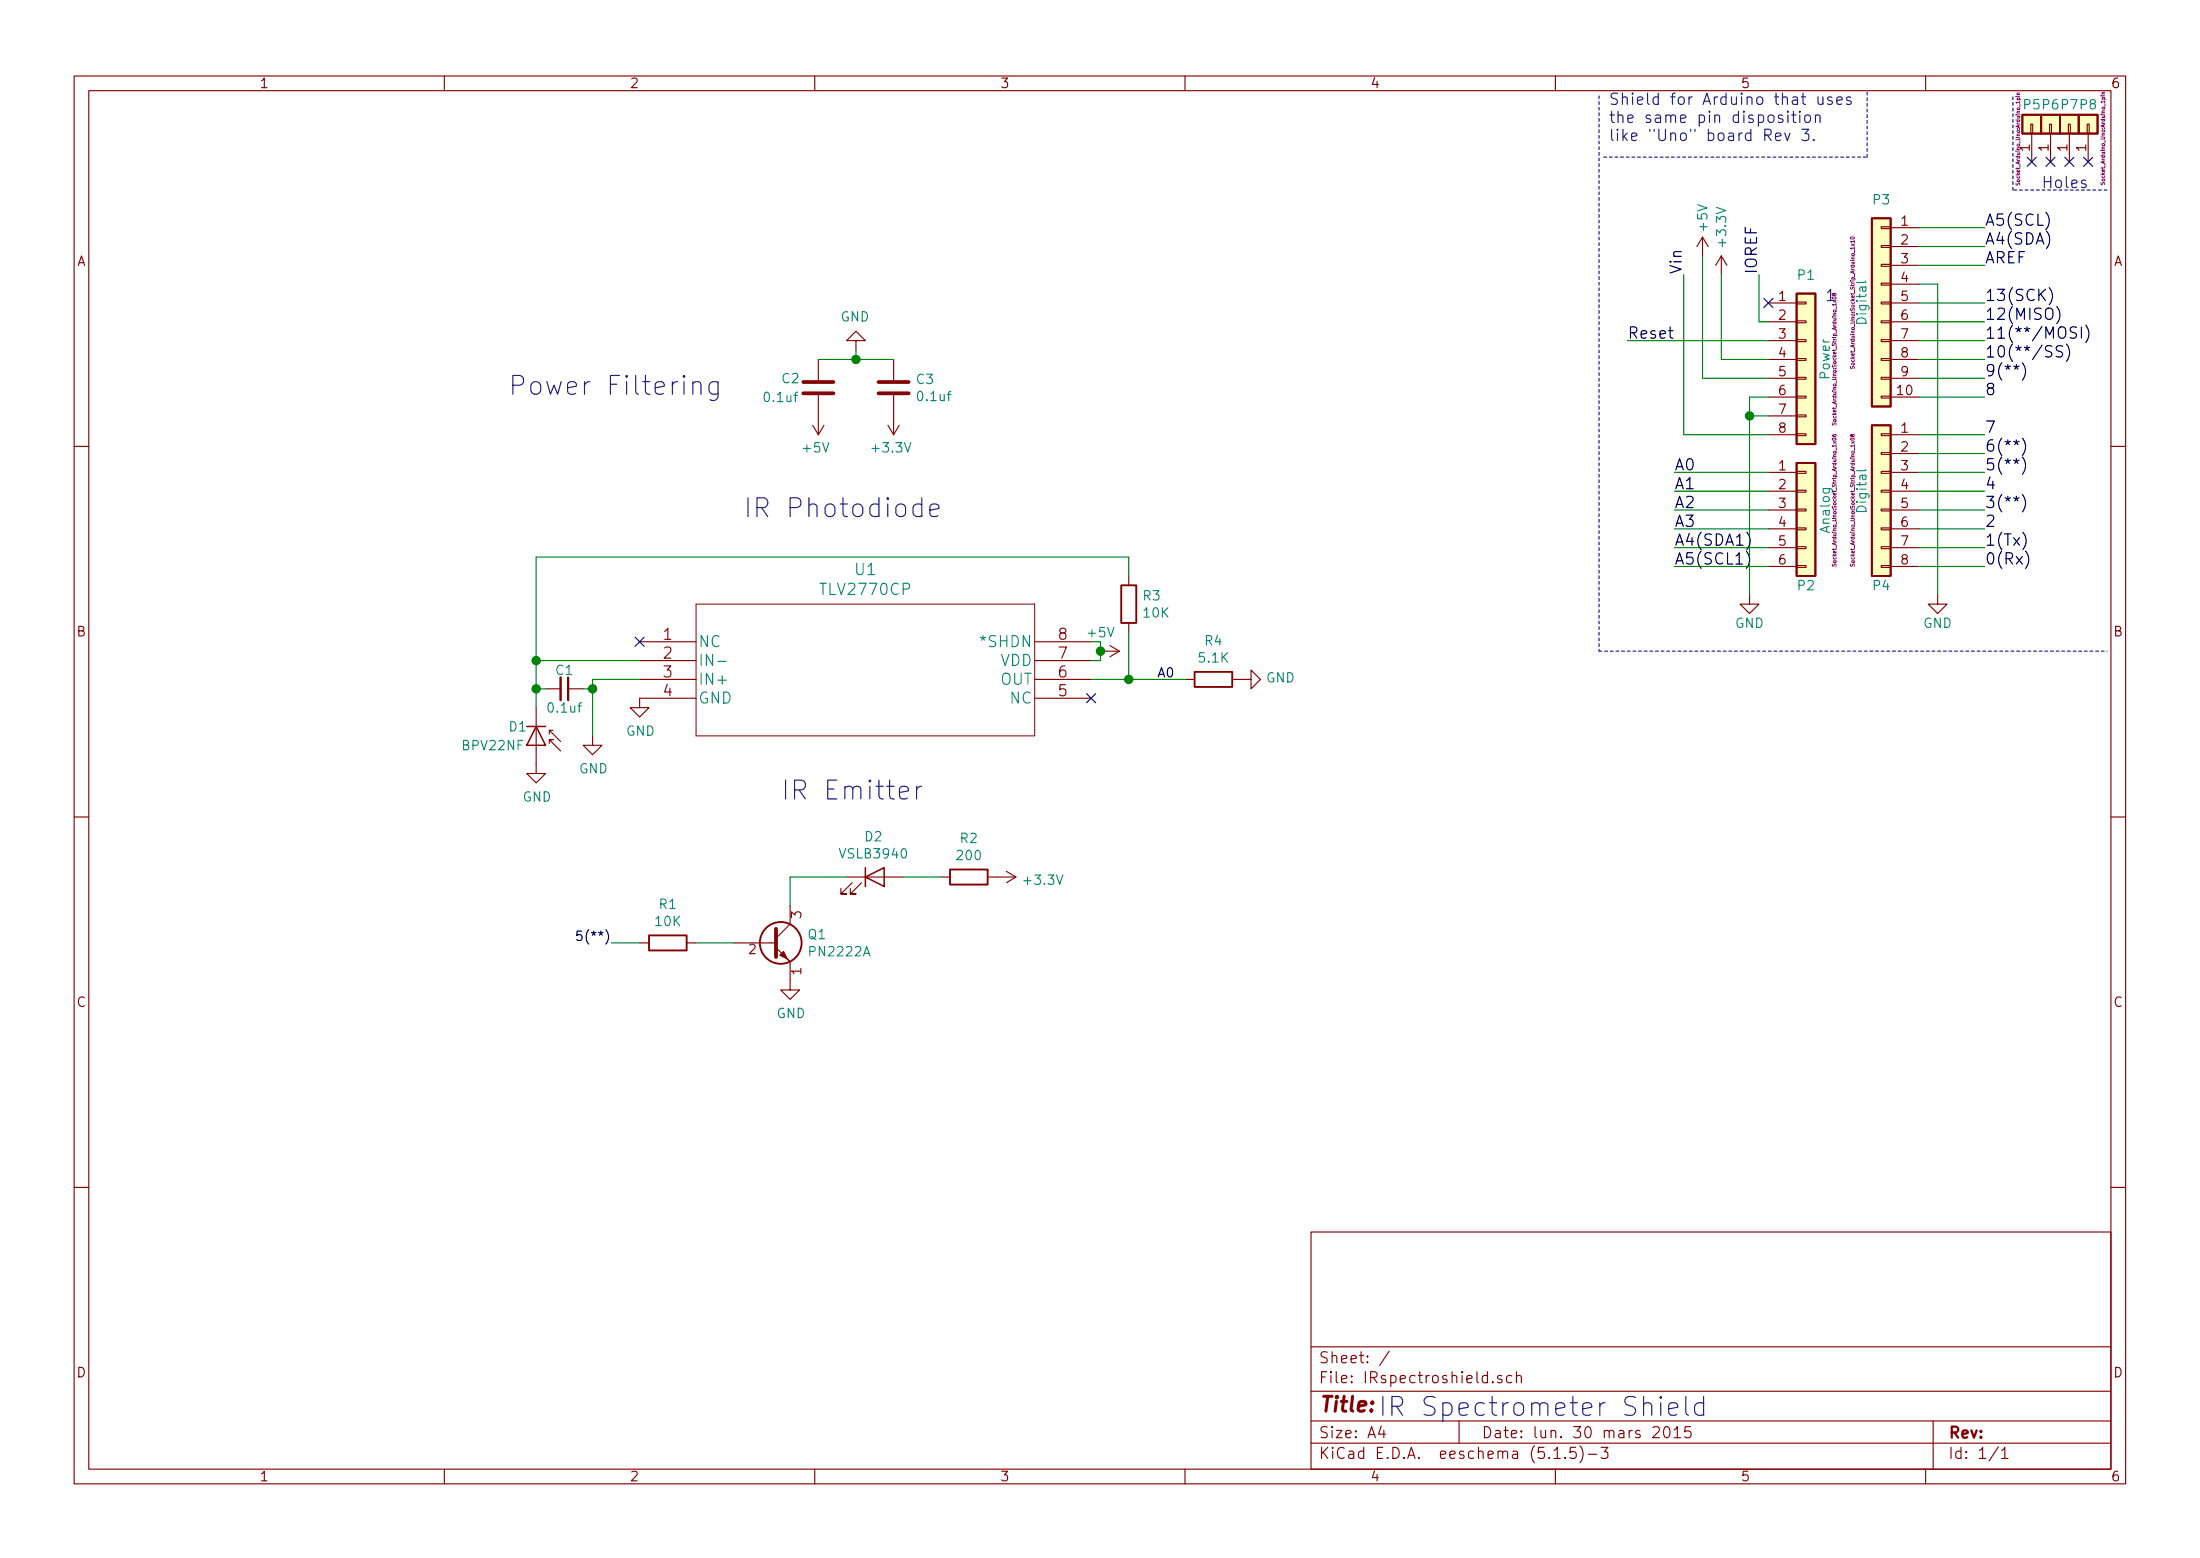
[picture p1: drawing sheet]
EESchema Schematic File Version 4
EELAYER 30 0
EELAYER END
$Descr A4 11693 8268
encoding utf-8
Sheet 1 1
Title ""
Date "lun. 30 mars 2015"
Rev ""
Comp ""
Comment1 ""
Comment2 ""
Comment3 ""
Comment4 ""
$EndDescr
Text Label 8950 1450 1    60   ~ 0
Vin
Text Label 9350 1450 1    60   ~ 0
IOREF
Text Label 8900 2500 0    60   ~ 0
A0
Text Label 8900 2600 0    60   ~ 0
A1
Text Label 8900 2700 0    60   ~ 0
A2
Text Label 8900 2800 0    60   ~ 0
A3
Text Label 8900 2900 0    60   ~ 0
A4(SDA1)
Text Label 8900 3000 0    60   ~ 0
A5(SCL1)
Text Label 10550 3000 0    60   ~ 0
0(Rx)
Text Label 10550 2800 0    60   ~ 0
2
Text Label 10550 2900 0    60   ~ 0
1(Tx)
Text Label 10550 2700 0    60   ~ 0
3(**)
Text Label 10550 2600 0    60   ~ 0
4
Text Label 10550 2500 0    60   ~ 0
5(**)
Text Label 10550 2400 0    60   ~ 0
6(**)
Text Label 10550 2300 0    60   ~ 0
7
Text Label 10550 2100 0    60   ~ 0
8
Text Label 10550 2000 0    60   ~ 0
9(**)
Text Label 10550 1900 0    60   ~ 0
10(**/SS)
Text Label 10550 1800 0    60   ~ 0
11(**/MOSI)
Text Label 10550 1700 0    60   ~ 0
12(MISO)
Text Label 10550 1600 0    60   ~ 0
13(SCK)
Text Label 10550 1400 0    60   ~ 0
AREF
NoConn ~ 9400 1600
Text Label 10550 1300 0    60   ~ 0
A4(SDA)
Text Label 10550 1200 0    60   ~ 0
A5(SCL)
Text Notes 10850 1000 0    60   ~ 0
Holes
Text Notes 8550 750  0    60   ~ 0
Shield for Arduino that uses\nthe same pin disposition\nlike "Uno" board Rev 3.
$Comp
L Connector_Generic:Conn_01x08 P1
U 1 1
P 9600 1900
F 0 "P1" H 9600 2350 50  0000 C CNN
F 1 "Power" V 9700 1900 50  0000 C CNN
F 2 "Socket_Arduino_Uno:Socket_Strip_Arduino_1x08" V 9750 1900 20  0000 C CNN
F 3 "" H 9600 1900 50  0000 C CNN
	1    9600 1900
	1    0    0    -1  
$EndComp
Text Label 8650 1800 0    60   ~ 0
Reset
$Comp
L power:+3.3V #PWR01
U 1 1
P 9150 1450
F 0 "#PWR01" H 9150 1300 50  0001 C CNN
F 1 "+3.3V" V 9150 1700 50  0000 C CNN
F 2 "" H 9150 1450 50  0000 C CNN
F 3 "" H 9150 1450 50  0000 C CNN
	1    9150 1450
	1    0    0    -1  
$EndComp
$Comp
L power:+5V #PWR02
U 1 1
P 9050 1350
F 0 "#PWR02" H 9050 1200 50  0001 C CNN
F 1 "+5V" V 9050 1550 50  0000 C CNN
F 2 "" H 9050 1350 50  0000 C CNN
F 3 "" H 9050 1350 50  0000 C CNN
	1    9050 1350
	1    0    0    -1  
$EndComp
$Comp
L power:GND #PWR03
U 1 1
P 9300 3150
F 0 "#PWR03" H 9300 2900 50  0001 C CNN
F 1 "GND" H 9300 3000 50  0000 C CNN
F 2 "" H 9300 3150 50  0000 C CNN
F 3 "" H 9300 3150 50  0000 C CNN
	1    9300 3150
	1    0    0    -1  
$EndComp
$Comp
L power:GND #PWR04
U 1 1
P 10300 3150
F 0 "#PWR04" H 10300 2900 50  0001 C CNN
F 1 "GND" H 10300 3000 50  0000 C CNN
F 2 "" H 10300 3150 50  0000 C CNN
F 3 "" H 10300 3150 50  0000 C CNN
	1    10300 3150
	1    0    0    -1  
$EndComp
$Comp
L Connector_Generic:Conn_01x06 P2
U 1 1
P 9600 2700
F 0 "P2" H 9600 2300 50  0000 C CNN
F 1 "Analog" V 9700 2700 50  0000 C CNN
F 2 "Socket_Arduino_Uno:Socket_Strip_Arduino_1x06" V 9750 2750 20  0000 C CNN
F 3 "" H 9600 2700 50  0000 C CNN
	1    9600 2700
	1    0    0    -1  
$EndComp
$Comp
L Connector_Generic:Conn_01x01 P5
U 1 1
P 10800 650
F 0 "P5" V 10900 650 50  0000 C CNN
F 1 "CONN_01X01" V 10900 650 50  0001 C CNN
F 2 "Socket_Arduino_Uno:Arduino_1pin" H 10721 724 20  0000 C CNN
F 3 "" H 10800 650 50  0000 C CNN
	1    10800 650 
	0    -1   -1   0   
$EndComp
$Comp
L Connector_Generic:Conn_01x01 P6
U 1 1
P 10900 650
F 0 "P6" V 11000 650 50  0000 C CNN
F 1 "CONN_01X01" V 11000 650 50  0001 C CNN
F 2 "Socket_Arduino_Uno:Arduino_1pin" H 10900 650 20  0001 C CNN
F 3 "" H 10900 650 50  0000 C CNN
	1    10900 650 
	0    -1   -1   0   
$EndComp
$Comp
L Connector_Generic:Conn_01x01 P7
U 1 1
P 11000 650
F 0 "P7" V 11100 650 50  0000 C CNN
F 1 "CONN_01X01" V 11100 650 50  0001 C CNN
F 2 "Socket_Arduino_Uno:Arduino_1pin" V 11000 650 20  0001 C CNN
F 3 "" H 11000 650 50  0000 C CNN
	1    11000 650 
	0    -1   -1   0   
$EndComp
$Comp
L Connector_Generic:Conn_01x01 P8
U 1 1
P 11100 650
F 0 "P8" V 11200 650 50  0000 C CNN
F 1 "CONN_01X01" V 11200 650 50  0001 C CNN
F 2 "Socket_Arduino_Uno:Arduino_1pin" H 11024 572 20  0000 C CNN
F 3 "" H 11100 650 50  0000 C CNN
	1    11100 650 
	0    -1   -1   0   
$EndComp
NoConn ~ 10800 850 
NoConn ~ 10900 850 
NoConn ~ 11000 850 
NoConn ~ 11100 850 
$Comp
L Connector_Generic:Conn_01x08 P4
U 1 1
P 10000 2600
F 0 "P4" H 10000 2100 50  0000 C CNN
F 1 "Digital" V 10100 2600 50  0000 C CNN
F 2 "Socket_Arduino_Uno:Socket_Strip_Arduino_1x08" V 10150 2550 20  0000 C CNN
F 3 "" H 10000 2600 50  0000 C CNN
	1    10000 2600
	-1   0    0    -1  
$EndComp
Wire Notes Line
	8525 825  9925 825 
Wire Notes Line
	9925 825  9925 475 
Wire Wire Line
	9350 1450 9350 1700
Wire Wire Line
	9350 1700 9400 1700
Wire Wire Line
	9400 1900 9150 1900
Wire Wire Line
	9400 2000 9050 2000
Wire Wire Line
	9400 2300 8950 2300
Wire Wire Line
	9400 2100 9300 2100
Wire Wire Line
	9400 2200 9300 2200
Connection ~ 9300 2200
Wire Wire Line
	8950 2300 8950 1450
Wire Wire Line
	9050 2000 9050 1350
Wire Wire Line
	9150 1900 9150 1450
Wire Wire Line
	9400 2500 8900 2500
Wire Wire Line
	9400 2600 8900 2600
Wire Wire Line
	9400 2700 8900 2700
Wire Wire Line
	9400 2800 8900 2800
Wire Wire Line
	9400 2900 8900 2900
Wire Wire Line
	9400 3000 8900 3000
$Comp
L Connector_Generic:Conn_01x10 P3
U 1 1
P 10000 1600
F 0 "P3" H 10000 2150 50  0000 C CNN
F 1 "Digital" V 10100 1600 50  0000 C CNN
F 2 "Socket_Arduino_Uno:Socket_Strip_Arduino_1x10" V 10150 1600 20  0000 C CNN
F 3 "" H 10000 1600 50  0000 C CNN
	1    10000 1600
	-1   0    0    -1  
$EndComp
Wire Wire Line
	10200 2100 10550 2100
Wire Wire Line
	10200 2000 10550 2000
Wire Wire Line
	10200 1900 10550 1900
Wire Wire Line
	10200 1800 10550 1800
Wire Wire Line
	10200 1700 10550 1700
Wire Wire Line
	10200 1600 10550 1600
Wire Wire Line
	10200 1400 10550 1400
Wire Wire Line
	10200 1300 10550 1300
Wire Wire Line
	10200 1200 10550 1200
Wire Wire Line
	10200 3000 10550 3000
Wire Wire Line
	10200 2900 10550 2900
Wire Wire Line
	10200 2800 10550 2800
Wire Wire Line
	10200 2700 10550 2700
Wire Wire Line
	10200 2600 10550 2600
Wire Wire Line
	10200 2500 10550 2500
Wire Wire Line
	10200 2400 10550 2400
Wire Wire Line
	10200 2300 10550 2300
Wire Wire Line
	10200 1500 10300 1500
Wire Wire Line
	10300 1500 10300 3150
Wire Wire Line
	9300 2100 9300 2200
Wire Wire Line
	9300 2200 9300 3150
Wire Notes Line
	8500 500  8500 3450
Wire Notes Line
	8500 3450 11200 3450
Wire Wire Line
	9400 1800 8650 1800
Text Notes 9700 1600 0    60   ~ 0
1
Wire Notes Line
	11200 1000 10700 1000
Wire Notes Line
	10700 1000 10700 500 
$Comp
L 2021-12-27_20-32-17:TLV2770CP U1
U 1 1
P 3400 3400
F 0 "U1" H 4600 3787 60  0000 C CNN
F 1 "TLV2770CP" H 4600 3681 60  0000 C CNN
F 2 "Package_DIP:DIP-8_W7.62mm" H 4600 3640 60  0001 C CNN
F 3 "" H 3400 3400 60  0000 C CNN
	1    3400 3400
	1    0    0    -1  
$EndComp
$Comp
L Transistor_BJT:PN2222A Q1
U 1 1
P 4100 5000
F 0 "Q1" H 4290 5046 50  0000 L CNN
F 1 "PN2222A" H 4290 4955 50  0000 L CNN
F 2 "Package_TO_SOT_THT:TO-92_Inline" H 4300 4925 50  0001 L CIN
F 3 "http://www.fairchildsemi.com/ds/PN/PN2222A.pdf" H 4100 5000 50  0001 L CNN
	1    4100 5000
	1    0    0    -1  
$EndComp
$Comp
L Device:R R3
U 1 1
P 6000 3200
F 0 "R3" H 6070 3246 50  0000 L CNN
F 1 "10K" H 6070 3155 50  0000 L CNN
F 2 "Resistor_THT:R_Axial_DIN0204_L3.6mm_D1.6mm_P5.08mm_Horizontal" V 5930 3200 50  0001 C CNN
F 3 "~" H 6000 3200 50  0001 C CNN
	1    6000 3200
	1    0    0    -1  
$EndComp
$Comp
L Device:R R2
U 1 1
P 5150 4650
F 0 "R2" V 4943 4650 50  0000 C CNN
F 1 "200" V 5034 4650 50  0000 C CNN
F 2 "Resistor_THT:R_Axial_DIN0204_L3.6mm_D1.6mm_P5.08mm_Horizontal" V 5080 4650 50  0001 C CNN
F 3 "~" H 5150 4650 50  0001 C CNN
	1    5150 4650
	0    1    1    0   
$EndComp
$Comp
L Device:R R4
U 1 1
P 6450 3600
F 0 "R4" V 6243 3600 50  0000 C CNN
F 1 "5.1K" V 6334 3600 50  0000 C CNN
F 2 "Resistor_THT:R_Axial_DIN0204_L3.6mm_D1.6mm_P5.08mm_Horizontal" V 6380 3600 50  0001 C CNN
F 3 "~" H 6450 3600 50  0001 C CNN
	1    6450 3600
	0    1    1    0   
$EndComp
$Comp
L Device:R R1
U 1 1
P 3550 5000
F 0 "R1" V 3343 5000 50  0000 C CNN
F 1 "10K" V 3434 5000 50  0000 C CNN
F 2 "Resistor_THT:R_Axial_DIN0204_L3.6mm_D1.6mm_P5.08mm_Horizontal" V 3480 5000 50  0001 C CNN
F 3 "~" H 3550 5000 50  0001 C CNN
	1    3550 5000
	0    1    1    0   
$EndComp
$Comp
L Device:D_Photo D1
U 1 1
P 2850 3950
F 0 "D1" V 2750 3800 50  0000 L CNN
F 1 "BPV22NF" V 2850 3550 50  0000 L CNN
F 2 "Connector_PinHeader_1.27mm:PinHeader_1x02_P1.27mm_Vertical" H 2800 3950 50  0001 C CNN
F 3 "~" H 2800 3950 50  0001 C CNN
	1    2850 3950
	0    1    1    0   
$EndComp
$Comp
L Device:LED D2
U 1 1
P 4650 4650
F 0 "D2" H 4643 4866 50  0000 C CNN
F 1 "VSLB3940" H 4643 4775 50  0000 C CNN
F 2 "LED_THT:LED_D1.8mm_W1.8mm_H2.4mm_Horizontal_O3.81mm_Z1.6mm" H 4650 4650 50  0001 C CNN
F 3 "~" H 4650 4650 50  0001 C CNN
	1    4650 4650
	1    0    0    -1  
$EndComp
$Comp
L Device:C C2
U 1 1
P 4350 2050
F 0 "C2" H 4150 2100 50  0000 L CNN
F 1 "0.1uf" H 4050 2000 50  0000 L CNN
F 2 "Capacitor_THT:C_Disc_D3.0mm_W1.6mm_P2.50mm" H 4388 1900 50  0001 C CNN
F 3 "~" H 4350 2050 50  0001 C CNN
	1    4350 2050
	1    0    0    -1  
$EndComp
Wire Wire Line
	3400 3500 2850 3500
Wire Wire Line
	2850 3500 2850 3650
$Comp
L power:GND #PWR0101
U 1 1
P 3150 3900
F 0 "#PWR0101" H 3150 3650 50  0001 C CNN
F 1 "GND" H 3155 3727 50  0000 C CNN
F 2 "" H 3150 3900 50  0001 C CNN
F 3 "" H 3150 3900 50  0001 C CNN
	1    3150 3900
	1    0    0    -1  
$EndComp
$Comp
L power:GND #PWR0102
U 1 1
P 2850 4050
F 0 "#PWR0102" H 2850 3800 50  0001 C CNN
F 1 "GND" H 2855 3877 50  0000 C CNN
F 2 "" H 2850 4050 50  0001 C CNN
F 3 "" H 2850 4050 50  0001 C CNN
	1    2850 4050
	1    0    0    -1  
$EndComp
$Comp
L power:GND #PWR0103
U 1 1
P 3400 3700
F 0 "#PWR0103" H 3400 3450 50  0001 C CNN
F 1 "GND" H 3405 3527 50  0000 C CNN
F 2 "" H 3400 3700 50  0001 C CNN
F 3 "" H 3400 3700 50  0001 C CNN
	1    3400 3700
	1    0    0    -1  
$EndComp
NoConn ~ 3400 3400
NoConn ~ 5800 3700
$Comp
L Device:C_Small C1
U 1 1
P 3000 3650
F 0 "C1" V 2900 3650 50  0000 C CNN
F 1 "0.1uf" V 3100 3650 50  0000 C CNN
F 2 "Capacitor_THT:C_Disc_D3.0mm_W1.6mm_P2.50mm" H 3000 3650 50  0001 C CNN
F 3 "~" H 3000 3650 50  0001 C CNN
	1    3000 3650
	0    1    1    0   
$EndComp
Wire Wire Line
	3150 3600 3150 3650
Wire Wire Line
	3150 3600 3400 3600
Wire Wire Line
	3100 3650 3150 3650
Connection ~ 3150 3650
Wire Wire Line
	3150 3650 3150 3900
Wire Wire Line
	2900 3650 2850 3650
Connection ~ 2850 3650
Wire Wire Line
	2850 3650 2850 3750
Wire Wire Line
	5800 3500 5850 3500
Wire Wire Line
	5850 3400 5800 3400
$Comp
L power:+5V #PWR0104
U 1 1
P 5850 3450
F 0 "#PWR0104" H 5850 3300 50  0001 C CNN
F 1 "+5V" V 5750 3450 50  0000 C CNN
F 2 "" H 5850 3450 50  0001 C CNN
F 3 "" H 5850 3450 50  0001 C CNN
	1    5850 3450
	0    1    1    0   
$EndComp
Wire Wire Line
	5850 3400 5850 3450
Connection ~ 5850 3450
Wire Wire Line
	5850 3450 5850 3500
$Comp
L power:GND #PWR0105
U 1 1
P 6600 3600
F 0 "#PWR0105" H 6600 3350 50  0001 C CNN
F 1 "GND" V 6605 3472 50  0000 R CNN
F 2 "" H 6600 3600 50  0001 C CNN
F 3 "" H 6600 3600 50  0001 C CNN
	1    6600 3600
	0    -1   -1   0   
$EndComp
Text Label 6150 3600 0    50   ~ 0
A0
Wire Wire Line
	2850 3500 2850 2950
Wire Wire Line
	2850 2950 6000 2950
Connection ~ 2850 3500
Wire Wire Line
	6000 3350 6000 3600
Connection ~ 6000 3600
Wire Wire Line
	6000 3600 5800 3600
Wire Wire Line
	6000 3600 6300 3600
Wire Wire Line
	6000 2950 6000 3050
Wire Wire Line
	5000 4650 4800 4650
Wire Wire Line
	4500 4650 4200 4650
Wire Wire Line
	4200 4650 4200 4800
Wire Wire Line
	3900 5000 3700 5000
$Comp
L power:GND #PWR0106
U 1 1
P 4200 5200
F 0 "#PWR0106" H 4200 4950 50  0001 C CNN
F 1 "GND" H 4205 5027 50  0000 C CNN
F 2 "" H 4200 5200 50  0001 C CNN
F 3 "" H 4200 5200 50  0001 C CNN
	1    4200 5200
	1    0    0    -1  
$EndComp
$Comp
L power:+3.3V #PWR0107
U 1 1
P 5300 4650
F 0 "#PWR0107" H 5300 4500 50  0001 C CNN
F 1 "+3.3V" V 5315 4778 50  0000 L CNN
F 2 "" H 5300 4650 50  0001 C CNN
F 3 "" H 5300 4650 50  0001 C CNN
	1    5300 4650
	0    1    1    0   
$EndComp
Wire Wire Line
	3400 5000 3250 5000
Text Label 3250 5000 2    50   ~ 0
5(**)
$Comp
L Device:C C3
U 1 1
P 4750 2050
F 0 "C3" H 4865 2096 50  0000 L CNN
F 1 "0.1uf" H 4865 2005 50  0000 L CNN
F 2 "Capacitor_THT:C_Disc_D3.0mm_W1.6mm_P2.50mm" H 4788 1900 50  0001 C CNN
F 3 "~" H 4750 2050 50  0001 C CNN
	1    4750 2050
	1    0    0    -1  
$EndComp
Wire Wire Line
	4750 1900 4550 1900
$Comp
L power:GND #PWR0108
U 1 1
P 4550 1850
F 0 "#PWR0108" H 4550 1600 50  0001 C CNN
F 1 "GND" H 4555 1677 50  0000 C CNN
F 2 "" H 4550 1850 50  0001 C CNN
F 3 "" H 4550 1850 50  0001 C CNN
	1    4550 1850
	-1   0    0    1   
$EndComp
Wire Wire Line
	4550 1850 4550 1900
Connection ~ 4550 1900
Wire Wire Line
	4550 1900 4350 1900
$Comp
L power:+5V #PWR0109
U 1 1
P 4350 2200
F 0 "#PWR0109" H 4350 2050 50  0001 C CNN
F 1 "+5V" H 4365 2373 50  0000 C CNN
F 2 "" H 4350 2200 50  0001 C CNN
F 3 "" H 4350 2200 50  0001 C CNN
	1    4350 2200
	-1   0    0    1   
$EndComp
$Comp
L power:+3.3V #PWR0110
U 1 1
P 4750 2200
F 0 "#PWR0110" H 4750 2050 50  0001 C CNN
F 1 "+3.3V" H 4765 2373 50  0000 C CNN
F 2 "" H 4750 2200 50  0001 C CNN
F 3 "" H 4750 2200 50  0001 C CNN
	1    4750 2200
	-1   0    0    1   
$EndComp
Text Notes 2700 2100 0    100  ~ 0
Power Filtering
Text Notes 3950 2750 0    100  ~ 0
IR Photodiode
Text Notes 4150 4250 0    100  ~ 0
IR Emitter\n
Text Notes 7325 7525 0    100  ~ 0
IR Spectrometer Shield
$EndSCHEMATC
